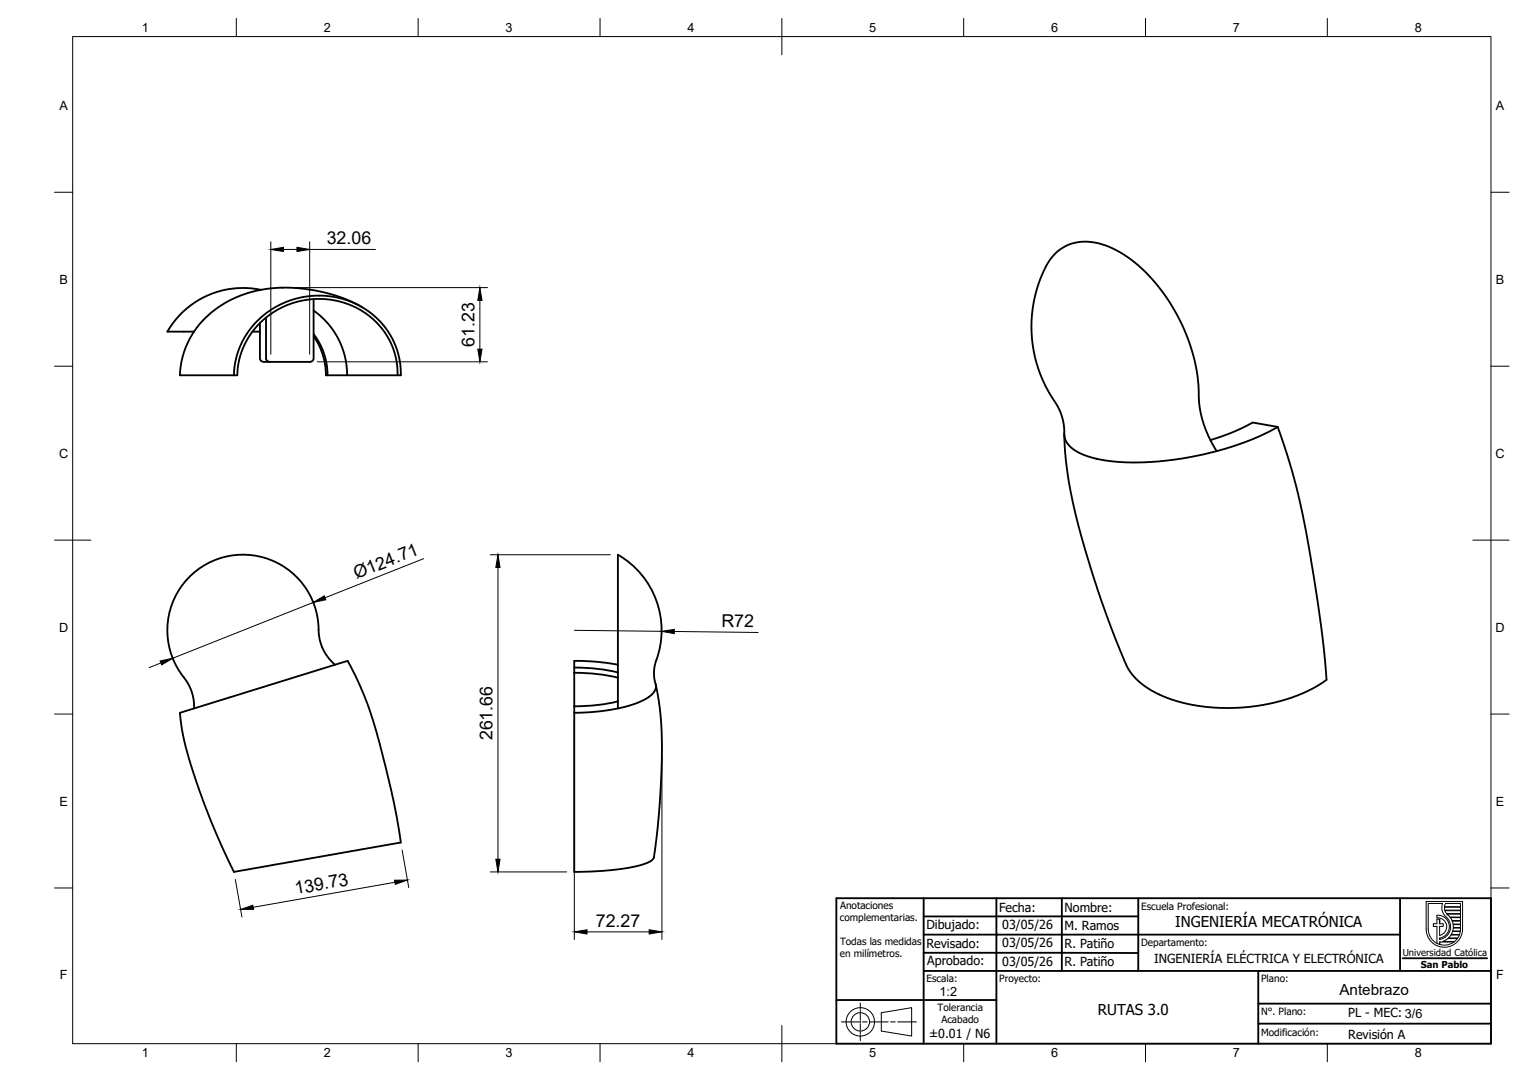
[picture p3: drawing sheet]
<svg xmlns="http://www.w3.org/2000/svg" width="420mm" height="297mm" viewBox="0 0 420 297" stroke-linecap="round" stroke-linejoin="round" font-family="sans-serif">
<!-- layer: Visible -->
<g fill="none" stroke="#000" stroke-width=".51">
<path d="M71.8 79.7a24 24 0 0 0-25.8 11.5h7.4l1.5-2.1 2.2-2.3 2.5-2 2.3-1.5 2.9-1.4 3.2-1.3 2.9-.7 3.5-.6 5.3-.2 4.1 .3 3.1 .5 6.7 1.8 2.8 1.2 3.2 1.6M53.4 91.2a22.7 22.7 0 0 0-3.9 12h15.8l.5-4.2 1.3-3.8 1.9-3.5 2.6-3 3.5-2.8 3.6-1.9 3.7-1.2 4.5-.6 4.4 .3 4.7 1.2 3.4 1.7 3.3 2.5 2.8 3.1 1.5 2.4 .9 1.8 1 3.5 .4 4.5M69.4 91.2h2.1M73.2 87.3v11.4l.3 .6 .7 .2M86.2 85.4l1.6 1.2 2.2 2.2 1.8 2.3 1.3 2.2 .9 2.1 .8 2.5 .5 2.9 .1 2.4M86.2 82.3v16.4l-.6 .7-13.1 .1-.6-.2-.4-.7v-9.8M86.3 91.9a18.5 18.5 0 0 1 3.8 11.3M86.3 92.5a18.6 18.6 0 0 1 3.3 10.7M64.3 103.2l.4-3.6 1.4-4.5 2-3.6 2.6-3.2 2.8-2.4 4.3-2.5 2.8-1 2.4-.6 4.1-.5 3.6 .2 4.7 1.1 3.8 1.7 3.4 2.3 2.9 2.9 2.2 3.4 1.5 3.5 .9 3.8 .1 3h-20.2M89.6 103.2h.4M292.6 119.4l.5 6.9 .8 6.3 1.7 8.4 2.7 10.1 4.5 14 4.2 11.2 3 7.3 1.3 1.9 1.6 1.7 2.1 1.7 2.2 1.3 3 1.5 3 1 6.7 1.5 7.2 .5 4.5-.1 3.5-.4 6.4-1.2 3.6-1.1 3.3-1.3 3.1-1.5 2.5-1.6a1.28 1.28 0 0 0 .7-1.6l-.8-8.8-1.4-10.3-3.3-20.4-1.8-8.6-1.6-6.4-2-6.9-2.5-7.1-6.9-1.2-5.3 2.6-6.3 2.2M351.3 117.4l-5 2.6-4.8 1.9-6.6 2.1-5 1.2-6.6 1.2-6.9 .7-5.5 .1-5.5-.4-3.2-.5-3.3-.9-2.8-1.2-2.1-1.6-.7-1-.5-1.1-.6-5.2-.8-2.3-1.1-2.1a36.2 36.2 0 0 1-1.8-39.2 12.1 12.1 0 0 1 14.4-4.6 35.5 35.5 0 0 1 17.7 14.5 49 49 0 0 1 9.1 29.3l.6 3.2 .8 3 1.8 4.2 1.7 2.8"/>
<path d="M169.9 152.6a24.4 24.4 0 0 1 10.1 30.4l-.2 2.6 .6 3.4-.8 1.6-1.8 1.5-2.1 1.1-2.8 .9-3 .7v-42.2M92.1 182.8a12.7 12.7 0 0 1-4.5-9.7 20.8 20.8 0 0 0-28.5-19.1 20.8 20.8 0 0 0-7.7 33.5 12.8 12.8 0 0 1 2 7.3l42.1-13a94.1 94.1 0 0 1 9.7 25.9l3.2 13.5 1.8 10.5-45.8 8.1a158.4 158.4 0 0 1-14.4-39.4l-.5-4.3 3.9-1.3M157.9 185v9.3M157.9 183.6l5.9 .3 6.1 1.1M157.9 185l5.9 .3 6.1 1.1M169.9 182.8l-5.7-.8-6.3-.2v3.2M169.9 194.8l-5.7 .9-6.3 .4M169.9 192.9l-6.1 1.1-5.9 .3M180.3 188.3l1.3 8.1 .4 8.2-.2 10.2-.9 12.6-1.2 8.6-.5 .7-.8 .4-2.8 1-7.3 1.2-10.4 .5v-45.5"/>
</g>
<!-- layer: BORDER -->
<g fill="none" stroke="#000" stroke-width=".27">
<path d="M20 10.1h390v276.9h-390zM65 5.1v5M115 5.1v5M165 5.1v5M215 5.1v10M265 5.1v5M315 5.1v5M365 5.1v5M15 52.9h5M410 52.9h5M15 100.7h5M410 100.7h5"/>
<path d="M15 148.6h10M405 148.6h10M15 196.4h5M410 196.4h5M15 244.2h5M410 244.2h5M65 287v5M115 287v5M165 287v5M215 282.1v9.9M265 287v5M315 287v5"/>
<path d="M365 287v5"/>
</g>
<!-- layer: Title (ISO) -->
<g fill="none" stroke="#000" stroke-width=".51">
<path d="M230 247h180v40h-180zM254 252.1v14.9h20v-9.9h-20M254 252.1h20M254 247v5.1M274 252h39M274 252.1v5h111M274 247v5.1M292 247v20M313 247v20M385 247v20M230 275h44M254 262.1h59"/>
<path d="M254 267v20M346 267h-72v20M385.7 263.6h23.2M410 276h-64v5.5M410 267h-64v9M409.9 281.5h-63.9v5.5"/>
</g>
<circle cx="274" cy="257.1" r=".25" fill="#000"/>
<g fill="none" stroke="#000" stroke-width=".27">
<path d="M236.6 275.9v1.6M236.6 277.7v.5M236.6 278.5v2.1M242.3 278.5l8.4-1.4v7.9l-8.4-1.4zM231.4 281.1h5.1M236.6 280.8v.5M236.6 281.6v2M236.6 283.9v.5M236.6 284.6v1.6M237.2 281.1h1.2M239.1 281.1h5.1M244.9 281.1h1.3"/>
<path d="M246.8 281.1h5.2"/>
<circle cx="236.6" cy="281" r="3.9"/>
<circle cx="236.6" cy="281" r="2.53"/>
</g>
<!-- layer: TITLEBLOCK -->
<g fill="none" stroke="#000" stroke-width=".27">
<path d="M392.2 247.9h10v7.6a5 5 0 0 1-5 5 5 5 0 0 1-5-5zM395.1 252.5v-.8a3.2 3.2 0 0 1 3.4 2.8 3.2 3.2 0 0 1-2.6 3.5M395.1 252.5a2.44 2.44 0 0 1 2.7 2 2.44 2.44 0 0 1-1.9 2.8M395.9 257.3v-2.5h1v-.8h-1v-1.2h-.8v1.2h-1v.8h1v4.7M395.9 259.1v.7M396.7 258.9l1.4-.8h2.7l-.8 .8zM397.2 249.5h4.4v.8h-4.3zM397.2 249.4l.3-.9h4.1v.9h-4.4M397.3 250.5l.5 .8h3.8v-.8h-4.3M397.6 252.2a3.5 3.5 0 0 1 1.2 3.7 3.5 3.5 0 0 1-2.9 2.5v-.4M397.6 252.2l-1-1.4-.1-1.2 .2-1.1h-4v7a4.4 4.4 0 0 0 2.5 4 4.4 4.4 0 0 0 4.6-.4h-3.9M397.9 251.4h3.7v.8h-2.9l-.6-.6"/>
<path d="M398.8 252.4h2.8v.8h-2.3zM399 257.2h2.3l-.4 .8h-2.6zM399.3 253.3l2.3 .1v.8l-2-.1zM399.4 256.2h2.1l-.2 .8h-2.2zM399.6 254.3h2v.8h-2zM401.6 256.1v-.8h-2l-.1 .8h2.1"/>
</g>
<path d="M395.9 252.8v1.2M395.9 258v.4M395.9 259.1v.7M397.9 251.4l.2 .2" fill="none" stroke="#000" stroke-width=".36"/>
<!-- layer: FD_Dimensions -->
<g fill="none" stroke="#000" stroke-width=".27">
<path d="M74.5 66.5v30.9M78 68.6h3.7M80.6 79.1h53.4M85.2 66.5v30.9M85.2 68.6h18.1M87.2 99.5h46.8M132 82.6v13.4M116.5 153.7l-27.1 10.7M134.8 152.6h33M136.9 156.1v80.2M86.1 165.7l-38.6 15.3M157.9 173.4l24 .2"/>
<path d="M185.4 173.7l23.1 .3M44.2 182.3l-3.2 1.3M157.9 198.1v60.3M182 207.9v50.5M110.6 233.8l1.8 10.3M134.8 239.8h21M64.7 241.9l1.8 10.3M108.6 242.7l-39 6.8M161.4 256.3h17.1"/>
</g>
<g fill="#000" stroke="#000" stroke-width=".27">
<path d="M74.5 68.6l3.5-.6v1.2zM81.7 68l3.5 .6-3.5 .6zM131.4 96h1.1l-.5 3.5zM132 79.1l.5 3.5h-1.1zM136.9 152.6l.6 3.5h-1.2zM86.1 165.7l3.1-1.8 .4 1.1zM181.9 173.6l3.5-.5v1.2zM44 181.8l3.5-.8-3 1.9zM136.3 236.3h1.2l-.6 3.5zM66.2 250.1l3.3-1.1 .2 1.1zM108.5 242.1l3.5-.1-3.3 1.2zM157.9 256.3l3.5-.6v1.2z"/>
<path d="M178.5 255.7l3.5 .6-3.5 .6z"/>
</g>
<g font-size="4.9">
<text x="89.9" y="67.1">32.06</text>
<text x="130.5" y="95.4" transform="rotate(-90 130.5 95.4)">61.23</text>
<text x="98" y="159.3" transform="rotate(-22 98 159.3)">Ø124.71</text>
<text x="198.4" y="172.4" transform="rotate(1 198.4 172.4)">R72</text>
<text x="135.5" y="203.6" transform="rotate(-90 135.5 203.6)">261.66</text>
<text x="81.3" y="246" transform="rotate(-10 81.3 246)">139.73</text>
<text x="163.8" y="254.9">72.27</text>
</g>
<text font-size="4.2" x="368.3" y="273.5">Antebrazo</text>
<g font-size="4.1">
<text x="323.2" y="255.1">INGENIERÍA MECATRÓNICA</text>
<text x="301.9" y="279.1">RUTAS 3.0</text>
</g>
<g font-size="3.5">
<text x="39" y="8.8">1</text>
<text x="89" y="8.8">2</text>
<text x="139" y="8.8">3</text>
<text x="189" y="8.8">4</text>
<text x="239" y="8.8">5</text>
<text x="289" y="8.8">6</text>
<text x="339" y="8.8">7</text>
<text x="389" y="8.8">8</text>
<text x="16.3" y="30.2">A</text>
<text x="411.3" y="30.2">A</text>
<text x="16.3" y="78">B</text>
<text x="411.3" y="78">B</text>
<text x="16.2" y="125.9">C</text>
<text x="411.2" y="125.9">C</text>
<text x="16.2" y="173.7">D</text>
<text x="411.2" y="173.7">D</text>
<text x="16.3" y="221.6">E</text>
<text x="411.3" y="221.6">E</text>
<text x="16.4" y="269.4">F</text>
<text x="411.4" y="269.4">F</text>
<text x="258.3" y="273.9">1:2</text>
<text x="39" y="290.8">1</text>
<text x="89" y="290.8">2</text>
<text x="139" y="290.8">3</text>
<text x="189" y="290.8">4</text>
<text x="239" y="290.8">5</text>
<text x="289" y="290.8">6</text>
<text x="339" y="290.8">7</text>
<text x="389" y="290.8">8</text>
</g>
<g font-size="3.4">
<text x="274.7" y="250.8">Fecha:</text>
<text x="292.7" y="250.8">Nombre:</text>
<text x="254.7" y="255.5">Dibujado:</text>
<text x="275.6" y="255.6">03/05/26</text>
<text x="292.7" y="255.9">M. Ramos</text>
<text x="254.7" y="260.8">Revisado:</text>
<text x="275.6" y="260.6">03/05/26</text>
<text x="292.7" y="260.8">R. Patiño</text>
<text x="255" y="265.5">Aprobado:</text>
<text x="275.6" y="265.6">03/05/26</text>
<text x="292.7" y="265.8">R. Patiño</text>
<text x="317.4" y="264.7">INGENIERÍA ELÉCTRICA Y ELECTRÓNICA</text>
<text x="370.7" y="279.8">PL - MEC: 3/6</text>
<text x="255.5" y="285.5">±0.01 / N6</text>
<text x="370.7" y="285.7">Revisión A</text>
</g>
<g font-size="2.8">
<text x="231" y="250.1">Anotaciones</text>
<text x="313.8" y="250.2">Escuela Profesional:</text>
<text x="230.9" y="253.4">complementarias.</text>
<text x="230.9" y="263.2">en milímetros.</text>
<text x="231" y="259.9">Todas las medidas</text>
<text x="313.8" y="260.1">Departamento:</text>
<text x="254.8" y="270.1">Escala:</text>
<text x="274.8" y="270.1">Proyecto:</text>
<text x="346.8" y="270.1">Plano:</text>
<text x="257.8" y="278.1">Tolerancia</text>
<text x="258.8" y="281.4">Acabado</text>
<text x="346.8" y="279.1">N°. Plano:</text>
<text x="346.8" y="284.8">Modificación:</text>
</g>
<g font-size="2.6">
<text x="385.7" y="263">Universidad Católica</text>
<text x="390.7" y="266.2">San Pablo</text>
</g>
</svg>
